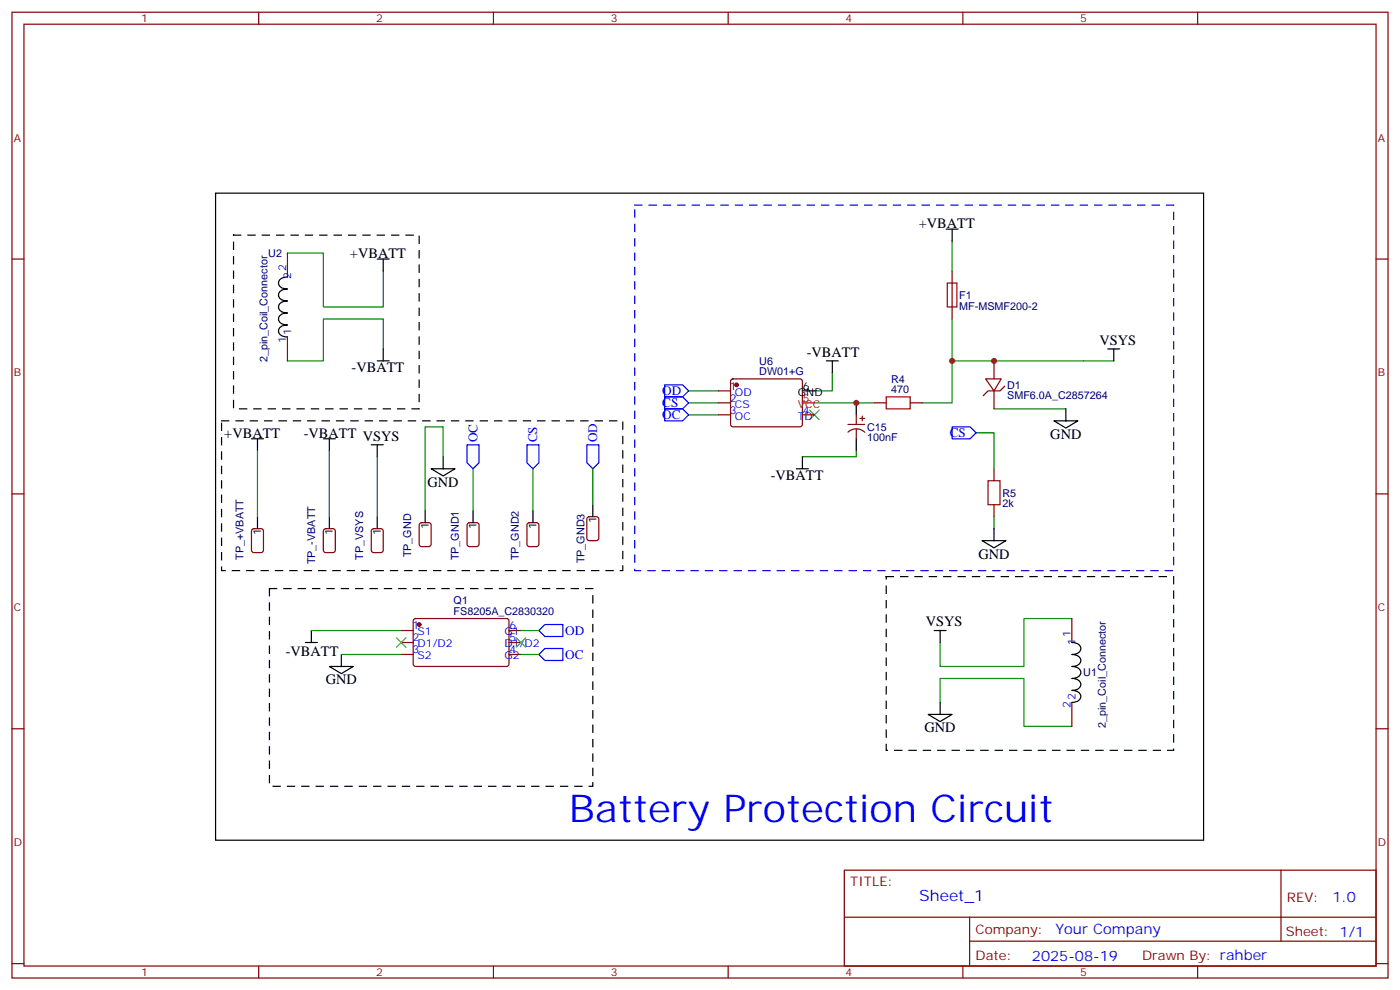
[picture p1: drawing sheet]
<svg xmlns="http://www.w3.org/2000/svg" width="412mm" height="291mm" viewBox="0 0 412 291" stroke-linecap="round" stroke-linejoin="round" font-family="sans-serif">
<g fill="none" stroke="#870000" stroke-width=".35">
<path d="M3.5 3.6h405.4v284.3h-405.4zM7.1 7.1h398.2v277.3h-398.2zM76.2 3.6v3.5M145.3 3.6v3.5M214.5 3.6v3.5M283.6 3.6v3.5M352.8 3.6v3.5M3.5 76.3h3.6M84.7 74.5v7.1M280.5 79.8v14.1M405.3 76.3h3.6M84.7 99.2v7.1"/>
<path d="M211.7 118.6h3.5M211.7 115.1h3.5M215.4 111.8l.5-.3 20 .1 .5 .7-.1 12.9-.6 .5-20.1-.1-.4-.6v-12.7zM257.5 118.6h3.6M268.1 118.6h3.5M290.3 111.5h4.6l-2.1 3.6zM292.8 106.3v5.2M292.8 115.1v5.3M296 113.7l-1.4 1.4h-3.6l-1.4 1.4M211.7 122.1h3.5M236.4 122.1h3.5M249.8 125h4.9"/>
<path d="M249.8 127.2a3.5 3.5 0 0 1 4.9 .1M252.2 122.1v2.9M252.2 126.4v2.8M253.3 123.2h1.4M254 122.5v1.4M292.8 138v3.5M3.5 145.4h3.6M74.3 155.9l.5-.3h2.1l.7 .5v5.9l-.5 .6-2.3 .1-.7-.5v-5.8zM95.5 155.9l.5-.3h2.1l.6 .5 .1 5.9-.5 .6-2.3 .1-.7-.5-.1-5.8zM109.6 155.9l.5-.3h2.1l.6 .5 .1 5.9-.5 .6-2.3 .1-.7-.5v-5.8zM123.7 154.1l.5-.2h2.1l.6 .4 .1 5.9-.5 .7h-2.3l-.7-.4v-5.9zM137.8 154.1l.5-.2h2.1l.7 .4v5.9l-.5 .7h-2.3l-.7-.4v-5.9z"/>
<path d="M155.5 154.1l.4-.2h2.1l.7 .4v5.9l-.4 .7h-2.4l-.6-.4-.1-5.9zM173.1 152.3l.5-.2h2.1l.6 .4 .1 6-.5 .6-2.3 .1-.7-.5v-5.9zM292.8 148.6v3.5M405.3 145.4h3.6M118.2 185.6h3.5M118.2 189.2h3.5M118.2 192.7h3.5M121.9 182.3l.5-.2 27.1 .1 .4 .6v13l-.7 .4-27.1-.1-.4-.6v-12.7zM149.9 185.6h3.6M149.9 189.2h3.6M149.9 192.7h3.6M315.7 182.1v7.1"/>
<path d="M3.5 214.6h3.6M315.7 206.8v7.1M405.3 214.6h3.6M248.7 256.2h156.6v28.2h-156.6zM377.3 256.2v20.9M248.7 270h156.5M285.6 277.1h119.6M285.6 270v14.1M3.5 283.7h3.6M76.2 284.4v3.5M145.3 284.4v3.5M214.5 284.4v3.5"/>
<path d="M283.6 284.4v3.5M352.8 284.4v3.5M405.3 283.7h3.6"/>
</g>
<g fill="none" stroke="#000" stroke-width=".35">
<path d="M63.5 56.9h291v190.5h-291zM111.1 76.3h3.6M112.9 76.3v3.5M278.7 67.5h3.5M280.5 67.5v3.5M84.7 81.6a2.31 2.31 0 0 0-2.7 1.7 2.13 2.13 0 0 0 2.7 1.8 2.31 2.31 0 0 0-2.7 1.8 2.13 2.13 0 0 0 2.7 1.7 2.31 2.31 0 0 0-2.7 1.8 2.13 2.13 0 0 0 2.7 1.7 2.31 2.31 0 0 0-2.7 1.8 2.13 2.13 0 0 0 2.7 1.8 2.31 2.31 0 0 0-2.7 1.7 2.13 2.13 0 0 0 2.7 1.8M111.1 106.3h3.6M112.9 102.7v3.6M236.4 115.1h3.5M243.4 106.3h3.5M245.2 106.3v3.5M252.2 118.6v3.5"/>
<path d="M326.3 102.7h3.5M328.1 102.7v3.6M74.1 129.2h3.5M75.8 129.2v3.5M95.2 129.2h3.6M97 129.2v3.5M109.4 131h3.5M111.1 131v3.5M127 138h7.1l-3.6 2.1zM130.5 134.5v3.5M234.6 138h3.5M236.4 134.5v3.5"/>
<path d="M252.2 129.2v3.5M310.4 123.9h7.1l-3.5 2.1zM314 120.4v3.5M75.8 152.1v3.5M97 152.1v3.5M111.1 152.1v3.5M125.2 150.4v3.5M139.3 150.4v3.5M157 150.4v3.5M174.6 148.6v3.5M289.3 159.2h7l-3.5 2.1zM292.8 155.6v3.6"/>
<path d="M90 189.2h3.5M91.7 185.6v3.6M97 196.2h7.1l-3.6 2.1zM100.5 192.7v3.5M275.2 185.6h3.5M276.9 185.6v3.6M315.7 189.2a2.31 2.31 0 0 1 2.7 1.7 2.13 2.13 0 0 1-2.7 1.8 2.31 2.31 0 0 1 2.7 1.8 2.13 2.13 0 0 1-2.7 1.7 2.31 2.31 0 0 1 2.7 1.8 2.13 2.13 0 0 1-2.7 1.7 2.31 2.31 0 0 1 2.7 1.8 2.13 2.13 0 0 1-2.7 1.8 2.31 2.31 0 0 1 2.7 1.7 2.13 2.13 0 0 1-2.7 1.8M273.4 210.3h7.1l-3.6 2.1zM276.9 206.8v3.5"/>
</g>
<g fill="none" stroke="#008700" stroke-width=".35">
<path d="M84.7 74.5h10.5v15.9h17.7v-10.6M280.5 71v8.8M280.5 93.9v24.7h-8.9M112.9 102.7v-8.8h-17.7v12.4h-10.5M202.8 118.6h8.9M202.8 115.1h8.9M239.9 118.6h17.6M245.2 109.8v5.3h-5.3M280.5 106.3h47.6M75.8 132.7v19.4M97 132.7v19.4M111.1 134.5v17.6"/>
<path d="M130.5 134.5v-8.8h-5.3v24.7M139.3 138v12.4M157 138v12.4M174.6 138v10.6M202.8 122.1h8.9M252.2 132.7v1.8h-15.8M287.5 127.4h5.3v10.6M292.8 120.4h21.2M292.8 152.1v3.5M91.7 185.6h26.5M100.5 192.7h17.7M153.5 185.6h5.2"/>
<path d="M153.5 192.7h5.2M315.7 182.1h-14.1v14.1h-24.7v-7M276.9 206.8v-7.1h24.7v14.2h14.1"/>
</g>
<path d="M195.8 116.8h5.3l1.7 1.8-1.7 1.8h-5.3zM195.8 113.3h5.3l1.7 1.8-1.7 1.7h-5.3zM137.6 131h3.5v5.2l-1.8 1.8-1.7-1.8zM155.2 131h3.5v5.2l-1.7 1.8-1.8-1.8zM172.9 131h3.5v5.2l-1.8 1.8-1.7-1.8zM195.8 120.4h5.3l1.7 1.7-1.7 1.8h-5.3zM280.5 125.7h5.3l1.7 1.7-1.7 1.8h-5.3zM158.7 185.6l1.8-1.7h5.3v3.5h-5.3zM158.7 192.7l1.8-1.8h5.3v3.6h-5.3z" fill="none" stroke="#00f" stroke-width=".35"/>
<path d="M238.5 120.7l2.8 2.8M241.3 120.7l-2.8 2.8M116.8 187.7l2.8 2.9M119.6 187.7l-2.8 2.9M152 187.7l2.9 2.9M154.9 187.7l-2.9 2.9" fill="none" stroke="#3c3" stroke-width=".35"/>
<path d="M279 83.3h2.9v7.1h-2.9zM261.1 116.8h7v3.6h-7zM291 141.5h3.6v7.1h-3.6z" fill="none" stroke="#a10000" stroke-width=".35"/>
<g fill="#870000" stroke="#870000" stroke-width=".35">
<circle cx="217" cy="113.3" r=".53"/>
<circle cx="123.5" cy="183.9" r=".53"/>
</g>
<path d="M236.4 118.6h3.5" fill="none" stroke="#f00" stroke-width=".35"/>
<path d="M68.8 69.2h54.7v51.2h-54.7zM65.3 123.9h118.1v44.1h-118.1zM79.4 173.3h95.2v58.2h-95.2zM261.1 169.8h84.6v51.1h-84.6z" fill="none" stroke="#000" stroke-width=".35" stroke-dasharray="2.1 2.1"/>
<path d="M187 60.4h158.7v107.6h-158.7z" fill="none" stroke="#00c" stroke-width=".35" stroke-dasharray="2.1 2.1"/>
<g fill="#c00">
<circle cx="252.2" cy="118.6" r=".88"/>
<circle cx="292.8" cy="106.3" r=".88"/>
<circle cx="280.5" cy="106.3" r=".88"/>
</g>
<text font-size="11.3" fill="#00f" x="167.6" y="242.1">Battery Protection Circuit</text>
<text font-size="4.6" fill="#00f" x="270.8" y="265.2">Sheet_1</text>
<g font-size="4.2">
<text x="270.7" y="67.1">+VBATT</text>
<text x="103.1" y="75.9">+VBATT</text>
<text x="323.8" y="101.5">VSYS</text>
<text x="237.7" y="105.2">-VBATT</text>
<text x="103.6" y="109.4">-VBATT</text>
<text x="66.1" y="128.9">+VBATT</text>
<text x="89.5" y="128.9">-VBATT VSYS</text>
<text x="309.4" y="129.2">GND</text>
<text x="125.9" y="143.3">GND</text>
<text x="227.1" y="141.2">-VBATT</text>
<text x="288.2" y="164.5">GND</text>
<text x="272.7" y="184.4">VSYS</text>
<text x="84.2" y="193.1">-VBATT</text>
<text x="96" y="201.5">GND</text>
<text x="272.3" y="215.6">GND</text>
</g>
<g font-size="4.2" fill="#00f">
<text x="392.5" y="265.4">1.0</text>
<text x="310.9" y="275">Your Company</text>
<text x="304" y="282.8">2025-08-19</text>
</g>
<g font-size="3.9" fill="#00f">
<text x="195.1" y="119.9">CS</text>
<text x="195.1" y="116.3">OD</text>
<text x="195.1" y="123.4">OC</text>
<text x="140.6" y="130.2" transform="rotate(-90 140.6 130.2)">OC</text>
<text x="158.3" y="130.2" transform="rotate(-90 158.3 130.2)">CS</text>
<text x="175.9" y="130.2" transform="rotate(-90 175.9 130.2)">OD</text>
<text x="279.8" y="128.7">CS</text>
<text x="166.5" y="186.9">OD</text>
<text x="166.5" y="194">OC</text>
</g>
<g font-size="3.9" fill="#800">
<text x="250.5" y="260.8">TITLE:</text>
<text x="379.1" y="265.4">REV:</text>
<text x="287.4" y="275">Company:</text>
<text x="378.7" y="275.6">Sheet: 1/1</text>
<text x="287.4" y="282.6">Date:</text>
<text x="336.4" y="282.7">Drawn By: rahber</text>
</g>
<g font-size="3.2" fill="#800">
<text x="41.6" y="6.6">1</text>
<text x="110.8" y="6.6">2</text>
<text x="179.9" y="6.6">3</text>
<text x="249.1" y="6.6">4</text>
<text x="318.2" y="6.6">5</text>
<text x="4.1" y="41.7">A</text>
<text x="405.9" y="41.7">A</text>
<text x="4.1" y="110.8">B</text>
<text x="405.9" y="110.8">B</text>
<text x="4.1" y="180">C</text>
<text x="405.9" y="180">C</text>
<text x="4.1" y="249.1">D</text>
<text x="405.9" y="249.1">D</text>
<text x="41.6" y="287.4">1</text>
<text x="110.8" y="287.4">2</text>
<text x="179.9" y="287.4">3</text>
<text x="249.1" y="287.4">4</text>
<text x="318.2" y="287.4">5</text>
</g>
<g font-size="3.2" fill="#000080">
<text x="79" y="75.7">U2</text>
<text x="282.6" y="88">F1</text>
<text x="282.6" y="91.1">MF-MSMF200-2</text>
<text x="78.8" y="106.7" transform="rotate(-90 78.8 106.7)">2_pin_Coil_Connector</text>
<text x="223.7" y="107.4">U6</text>
<text x="223.7" y="110.4">DW01+G</text>
<text x="262.5" y="112.7">R4</text>
<text x="262.5" y="115.8">470</text>
<text x="296.7" y="117.6">SMF6.0A_C2857264</text>
<text x="296.7" y="114.5">D1</text>
<text x="255.4" y="130">100nF</text>
<text x="255.4" y="126.8">C15</text>
<text x="295.3" y="149.3">2k</text>
<text x="295.3" y="146.3">R5</text>
<text x="71.7" y="164.8" transform="rotate(-90 71.7 164.8)">TP_+VBATT</text>
<text x="92.9" y="166.2" transform="rotate(-90 92.9 166.2)">TP_-VBATT</text>
<text x="107" y="164.8" transform="rotate(-90 107 164.8)">TP_VSYS</text>
<text x="121.1" y="164.1" transform="rotate(-90 121.1 164.1)">TP_GND</text>
<text x="135.2" y="165" transform="rotate(-90 135.2 165)">TP_GND1</text>
<text x="152.8" y="165" transform="rotate(-90 152.8 165)">TP_GND2</text>
<text x="172.2" y="165.8" transform="rotate(-90 172.2 165.8)">TP_GND3</text>
<text x="133.6" y="177.8">Q1</text>
<text x="133.6" y="181">FS8205A_C2830320</text>
<text x="319.1" y="199.1">U1</text>
<text x="325.7" y="214.3" transform="rotate(-90 325.7 214.3)">2_pin_Coil_Connector</text>
</g>
<g font-size="3.2" fill="#00f">
<text x="84.3" y="79.8" transform="rotate(-90 84.3 79.8)">2</text>
<text x="85.7" y="82.3" transform="rotate(-90 85.7 82.3)">2</text>
<text x="84.3" y="101" transform="rotate(-90 84.3 101)">1</text>
<text x="85.7" y="98.5" transform="rotate(-90 85.7 98.5)">1</text>
<text x="215" y="114.7">1</text>
<text x="215" y="118.3">2</text>
<text x="216.5" y="116.5">OD</text>
<text x="215" y="121.8">3</text>
<text x="216.5" y="120">CS</text>
<text x="216.5" y="123.5">OC</text>
<text x="235.1" y="123.5">TD</text>
<text x="236.5" y="121.8">4</text>
<text x="121.5" y="185.3">1</text>
<text x="150.1" y="185.3">6</text>
<text x="121.5" y="188.8">2</text>
<text x="123" y="187">S1</text>
<text x="123" y="190.6">D1/D2</text>
<text x="148.6" y="190.6">D1/D2</text>
<text x="148.6" y="187">G1</text>
<text x="150.1" y="188.8">5</text>
<text x="315.4" y="187.4" transform="rotate(-90 315.4 187.4)">1</text>
<text x="316.8" y="189.9" transform="rotate(-90 316.8 189.9)">1</text>
<text x="121.5" y="192.3">3</text>
<text x="123" y="194.1">S2</text>
<text x="148.6" y="194.1">G2</text>
<text x="150.1" y="192.3">4</text>
<text x="315.4" y="208.6" transform="rotate(-90 315.4 208.6)">2</text>
<text x="316.8" y="206.1" transform="rotate(-90 316.8 206.1)">2</text>
</g>
<g font-size="3.2">
<text x="235.1" y="116.5">GND</text>
<text x="236.5" y="114.7">6</text>
<text x="126.3" y="155.6" transform="rotate(-90 126.3 155.6)">1</text>
<text x="140.4" y="155.6" transform="rotate(-90 140.4 155.6)">1</text>
<text x="158" y="155.6" transform="rotate(-90 158 155.6)">1</text>
<text x="175.7" y="153.9" transform="rotate(-90 175.7 153.9)">1</text>
<text x="76.9" y="157.4" transform="rotate(-90 76.9 157.4)">1</text>
<text x="98.1" y="157.4" transform="rotate(-90 98.1 157.4)">1</text>
<text x="112.2" y="157.4" transform="rotate(-90 112.2 157.4)">1</text>
</g>
<g font-size="3.2" fill="#f00">
<text x="236.5" y="118.3">5</text>
<text x="235.1" y="120">VCC</text>
</g>
</svg>
